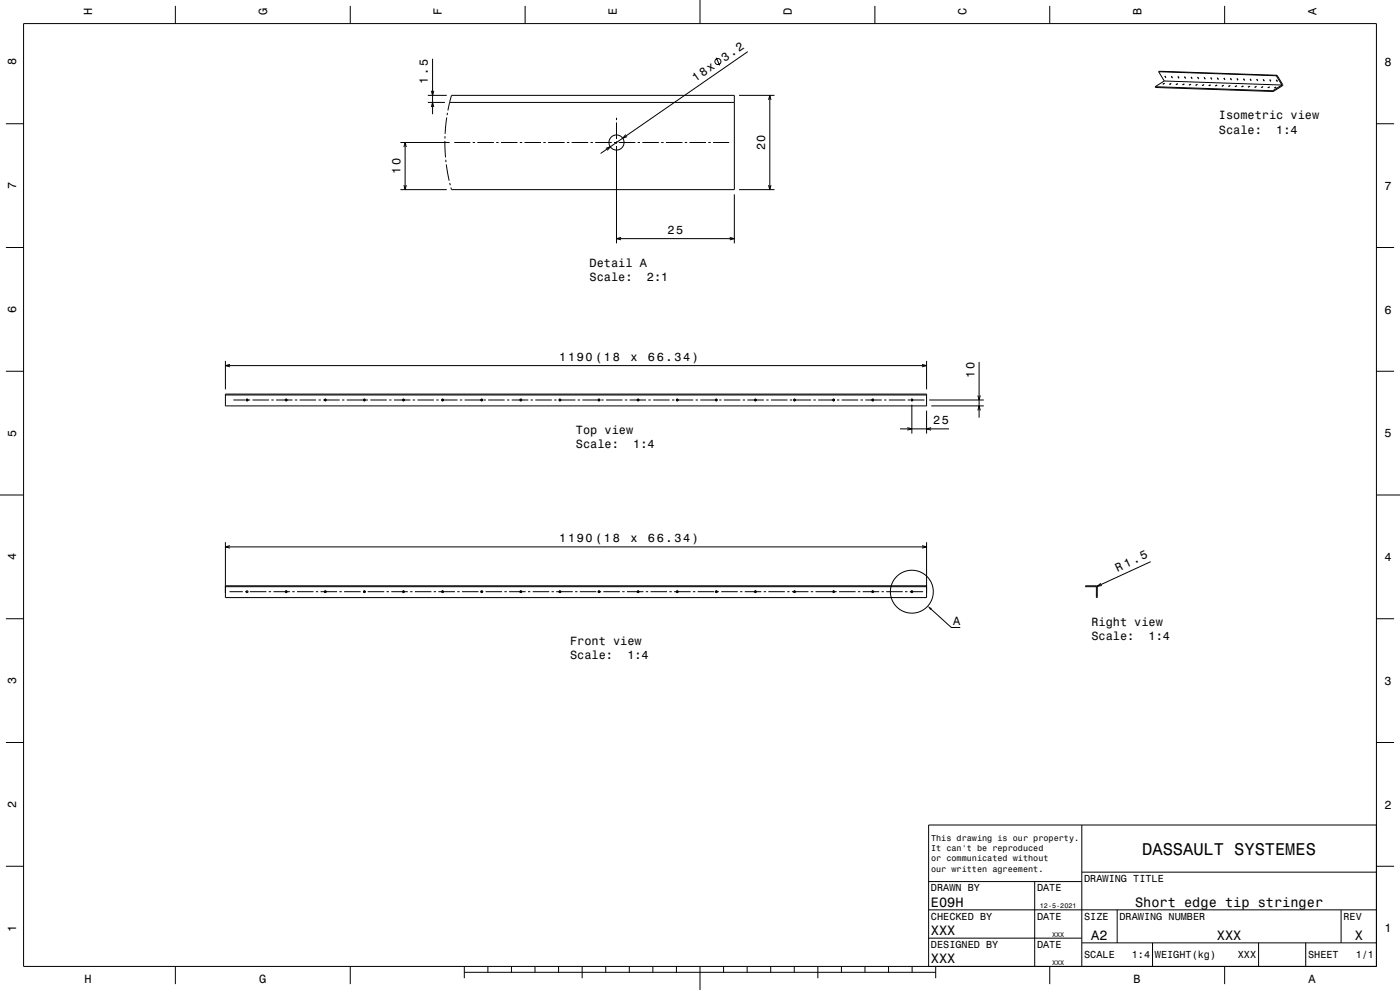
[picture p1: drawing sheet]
<svg xmlns="http://www.w3.org/2000/svg" width="594mm" height="420mm" viewBox="0 0 594 420" stroke-linecap="round" stroke-linejoin="round" font-family="sans-serif">
<g fill="none" stroke="#000" stroke-width=".42">
<path d="M10 10h574v400h-574zM74.4 2.5v7.5M148.6 2.5v7.5M222.8 2.5v7.5M297 0v10M371.2 2.5v7.5M445.4 2.5v7.5M519.6 2.5v7.5M183 38.5l.5 2 .6-2M183.5 24.9v23.6M303.9 24.5l1.4 3.2M317.3 21.9l-62.5 43.2"/>
<path d="M490.1 36.8l49.9 1.7M490.1 36.8l.2 .3 49.9 1.7M491.6 30.4l50.2 1.5M491.6 30.4l2.4 4M491.6 30.4l49.9 1.7M493.4 35.7l.7-.4zM494 34.4l49.9 1.7M494 34.4l-3.9 2.4M494.2 32.3l.4 .6zM496.2 35.8l.7-.4zM497 32.4l.4 .6zM499 35.9l.7-.4z"/>
<path d="M499.8 32.5l.4 .6zM501.8 36l.6-.4zM502.6 32.6l.4 .6zM504.5 36.1l.7-.4zM505.4 32.6l.4 .7zM507.3 36.2l.7-.4zM508.1 32.7l.5 .7zM510.1 36.3l.7-.4zM510.9 32.8l.5 .7zM512.9 36.4l.7-.4zM513.7 32.9l.4 .7zM515.7 36.5l.7-.4z"/>
<path d="M516.5 33l.4 .7zM518.5 36.6l.6-.4zM519.3 33.1l.4 .7zM521.2 36.7l.7-.4zM522.1 33.2l.4 .7zM524 36.8l.7-.4zM524.8 33.3l.5 .7zM526.8 36.9l.7-.4zM527.6 33.4l.5 .7zM529.6 37l.7-.4zM530.4 33.5l.4 .7zM532.4 37.1l.7-.4z"/>
<path d="M533.2 33.6l.4 .7zM535.2 37.2l.6-.4zM536 33.7l.4 .7zM538 37.3l.6-.5zM538.8 33.8l.4 .7zM540 38.5l.2 .3M540.7 37.4l.7-.5zM541.5 32.1l2.4 4M541.5 33.9l.5 .7zM541.8 31.9l2.5 4.3-4.1 2.6M541.8 31.9l-.3 .2M543.9 36.1l-3.9 2.4"/>
<path d="M2.5 52.5h7.5M181.5 40.5h8.1M181.5 43.5h7.3M183 45.4l.5-1.9 .6 1.9M188.8 59.8l.2 7M188.8 57.8v1M189.5 49.8l-.7 7M189.9 47.9l-.2 .9M190.8 43.5l-.8 3.4M190.8 43.5l.8-3h120v40h-120l-.3-.9M190.8 43.5h120.8M261.6 48.9v.1"/>
<path d="M261.6 50v1M261.6 52v7M261.6 60v1M265.5 57.1l-1.3 1.5 1.9-.6M313.6 40.5h15M326.1 42.4l.5-1.9 .5 1.9M326.6 40.5v40M584 52.5h7.5M169.9 60.5h20.8M171.4 62.4l.5-1.9 .5 1.9M171.4 78.5l.5 2 .5-2M171.9 60.5v20"/>
<path d="M189.1 67.8l.1 1M189.4 69.8l1.2 6.9M190.8 77.6l.3 1M192.7 60.5h6.8M200.5 60.5h1M202.5 60.5h7M210.5 60.5h1M212.5 60.5h7M220.5 60.5h1M222.5 60.5h7M230.5 60.5h1M232.5 60.5h7"/>
<path d="M240.5 60.5h1M242.5 60.5h7M250.5 60.5h1M252.5 60.5h7M257.1 62.9l1.8-.6-1.3 1.5M260.5 60.5h1M261.6 62v41.2M262.5 60.5h7M270.5 60.5h1M272.5 60.5h7M280.5 60.5h1M282.5 60.5h7"/>
<path d="M290.5 60.5h1M292.5 60.5h7M300.5 60.5h1M302.5 60.5h6.9M326.1 78.5l.5 2 .5-2M169.9 80.5h19.7M311.6 82.5v20.7M313.6 80.5h15M2.5 105h7.5M261.6 101.2h50M263.5 100.7l-1.9 .5 1.9 .6M309.6 100.7l2 .5-2 .6"/>
<path d="M584 105h7.5M2.5 157.5h7.5M95.6 153.1v12.1M95.6 155.1h297.5M97.6 154.6l-2 .5 2 .5M391.2 154.6l1.9 .5-1.9 .5M393.1 153.1v12.1M415.4 153.5v23.7M584 157.5h7.5M95.6 167.2h297.5v5h-297.5zM95.6 167.6h297.5M99 169.7h5.1"/>
<path d="M104.3 169.7h1.8M104.8 169.2v1M107.1 169.7h7M115.1 169.7h1M117.1 169.7h7M121.4 169.2v1M125.1 169.7h1M127.1 169.7h7M135.1 169.7h1M137.1 169.7h7M138 169.2v1M145.1 169.7h1"/>
<path d="M147.1 169.7h9M154.6 169.2v1M157.1 169.7h7M165.1 169.7h1M167.1 169.7h7M171.2 169.2v1M175.1 169.7h1M177.1 169.7h7M185.1 169.7h1M187.1 169.7h7M187.8 169.2v1M195.1 169.7h1"/>
<path d="M197.1 169.7h7.8M204.4 169.2v1M205.1 169.7h1M207.1 169.7h7M215.1 169.7h1M217.1 169.7h7M221 169.2v1M225.1 169.7h1M227.1 169.7h7M235.1 169.7h1M237 169.7h7.1M237.6 169.2v1"/>
<path d="M245.1 169.7h1M247.1 169.7h7.6M254.2 169.2v1M255.1 169.7h1M257.1 169.7h7M265.1 169.7h1M267.1 169.7h7M270.7 169.2v1M275.1 169.7h1M277.1 169.7h7M285.1 169.7h1M286.8 169.7h7.3"/>
<path d="M287.3 169.2v1M295.1 169.7h1M297.1 169.7h7.4M303.9 169.2v1M305.1 169.7h1M307.1 169.7h7M315.1 169.7h1M317.1 169.7h7M320.5 169.2v1M325.1 169.7h1M327.1 169.7h7M335.1 169.7h1"/>
<path d="M336.6 169.7h7.5M337.1 169.2v1M345.1 169.7h1M347.1 169.7h7.1M353.7 169.2v1M355.1 169.7h1M357.1 169.7h7M365.1 169.7h1M367.1 169.7h7M370.3 169.2v1M375.1 169.7h1M377.1 169.7h7"/>
<path d="M385.1 169.7h1M386.9 169.2v1M386.9 171.7v12.2M387.1 169.7h5.1M393.1 174.2v9.7M394.2 169.7h23.2M395.1 172.2h22.3M414.9 167.8l.5 1.9 .5-1.9M414.9 174.1l.5-1.9 .5 1.9M381.9 181.9h20.8M385 181.4l1.9 .5-1.9 .6M395.1 181.4l-2 .5 2 .6"/>
<path d="M0 210h10M584 210h10M95.6 230v23.5h297.5v-23.5M95.6 232h297.5M97.6 231.5l-2 .5 2 .5M391.2 231.5l1.9 .5-1.9 .5M488.2 238.3l-23 10.6M95.6 248.5h297.5M95.6 248.9h297.5M97.4 251h5.6M104 251h1M106 251h7"/>
<path d="M114 251h1M116 251h7M121.4 250.5v1M124 251h1M126 251h7M134 251h1M136 251h7M138 250.5v1M144 251h1M146 251h7M154 251h1.1M154.6 250.5v1"/>
<path d="M156 251h7M164 251h1M166 251h7M171.2 250.5v1M174 251h1M176 251h7M184 251h1M186 251h7M187.8 250.5v1M194 251h1M196 251h7M203.9 251h1.1"/>
<path d="M204.4 250.5v1M206 251h7M214 251h1M216 251h7M221 250.5v1M224 251h1M226 251h7M234 251h1M236 251h7M237.6 250.5v1M244 251h1M246 251h7"/>
<path d="M253.6 251h1.4M254.2 250.5v1M256 251h7M264 251h1M266 251h7M270.7 250.5v1M274 251h1M276 251h7M284 251h1M286 251h7M287.3 250.5v1M294 251h1"/>
<path d="M296 251h7M303.4 251h1.6M303.9 250.5v1M306 251h7M314 251h1M316 251h7M320.5 250.5v1M324 251h1M326 251h7M334 251h1M336 251h7M337.1 250.5v1"/>
<path d="M344 251h1M346 251h7M353.2 251h1.8M353.7 250.5v1M356 251h7M364 251h1M366 251h7M370.3 250.5v1M374 251h1M376 251h7M384 251h1M386 251h5.7"/>
<path d="M386.9 250.5v1M395.1 258.4l8.5 7.8h3.8M460.6 248.5l4.9 .2 .1 4.8h-.4v-4.6h-4.6zM467.1 247.5l-1.6 1.2 2-.3M2.5 262.5h7.5M584 262.5h7.5M2.5 315h7.5M584 315h7.5M459 350v60M584 350h-190v60M2.5 367.5h7.5M394 374h65"/>
<path d="M439 374v36M459 370h125M584 367.5h7.5M394 398h65M394 386h190M474 386v14M569 386v14M74.4 410v7.5M148.6 410v7.5M197 412.5h200M197 410v5M207 410v2.5"/>
<path d="M217 410v2.5M227 410v2.5M237 410v2.5M247 410v5M257 410v2.5M267 410v2.5M277 410v2.5M287 410v2.5M297 410v10M307 410v2.5M317 410v2.5M327 410v2.5"/>
<path d="M337 410v2.5M347 410v5M357 410v2.5M367 410v2.5M377 410v2.5M387 410v2.5M397 410v5M445.4 410v7.5M459 400h125M489 400v10M519.6 410v7.5M534 400v10"/>
<path d="M554 400v10"/>
<circle cx="304.6" cy="26.1" r="1.28"/>
<circle cx="261.6" cy="60.5" r="3.2"/>
<circle cx="104.8" cy="169.7" r=".4"/>
<circle cx="121.4" cy="169.7" r=".4"/>
<circle cx="138" cy="169.7" r=".4"/>
<circle cx="154.6" cy="169.7" r=".4"/>
<circle cx="171.2" cy="169.7" r=".4"/>
<circle cx="187.8" cy="169.7" r=".4"/>
<circle cx="204.4" cy="169.7" r=".4"/>
<circle cx="221" cy="169.7" r=".4"/>
<circle cx="237.6" cy="169.7" r=".4"/>
<circle cx="254.2" cy="169.7" r=".4"/>
<circle cx="270.7" cy="169.7" r=".4"/>
<circle cx="287.3" cy="169.7" r=".4"/>
<circle cx="303.9" cy="169.7" r=".4"/>
<circle cx="320.5" cy="169.7" r=".4"/>
<circle cx="337.1" cy="169.7" r=".4"/>
<circle cx="353.7" cy="169.7" r=".4"/>
<circle cx="370.3" cy="169.7" r=".4"/>
<circle cx="386.9" cy="169.7" r=".4"/>
<circle cx="104.8" cy="251" r=".4"/>
<circle cx="121.4" cy="251" r=".4"/>
<circle cx="138" cy="251" r=".4"/>
<circle cx="154.6" cy="251" r=".4"/>
<circle cx="171.2" cy="251" r=".4"/>
<circle cx="187.8" cy="251" r=".4"/>
<circle cx="204.4" cy="251" r=".4"/>
<circle cx="221" cy="251" r=".4"/>
<circle cx="237.6" cy="251" r=".4"/>
<circle cx="254.2" cy="251" r=".4"/>
<circle cx="270.7" cy="251" r=".4"/>
<circle cx="287.3" cy="251" r=".4"/>
<circle cx="303.9" cy="251" r=".4"/>
<circle cx="320.5" cy="251" r=".4"/>
<circle cx="337.1" cy="251" r=".4"/>
<circle cx="353.7" cy="251" r=".4"/>
<circle cx="370.3" cy="251" r=".4"/>
<circle cx="386.9" cy="251" r=".4"/>
<circle cx="386.9" cy="251" r="9.1"/>
</g>
<path d="M393.6 257.1l1.8 1-.7 .7z" fill-rule="evenodd" fill="#000"/>
<text font-size="7.2" x="484.6" y="362.6">DASSAULT SYSTEMES</text>
<g font-size="5.8">
<text x="395" y="384.6">E09H</text>
<text x="481.6" y="384.6">Short edge tip stringer</text>
<text x="395" y="396.6">XXX</text>
<text x="463" y="398.6">A2</text>
<text x="516.3" y="398.6">XXX</text>
<text x="574.8" y="398.6">X</text>
<text x="395" y="408.6">XXX</text>
</g>
<text font-size="5.1" x="474.2" y="242.6" transform="rotate(-25 474.2 242.6)">R 1.5</text>
<g font-size="5">
<text x="39.1" y="6.5" transform="rotate(-90 39.1 6.5)">H</text>
<text x="113.3" y="6.5" transform="rotate(-90 113.3 6.5)">G</text>
<text x="187.5" y="6.5" transform="rotate(-90 187.5 6.5)">F</text>
<text x="261.7" y="6.5" transform="rotate(-90 261.7 6.5)">E</text>
<text x="335.9" y="6.5" transform="rotate(-90 335.9 6.5)">D</text>
<text x="410.1" y="6.5" transform="rotate(-90 410.1 6.5)">C</text>
<text x="484.3" y="6.5" transform="rotate(-90 484.3 6.5)">B</text>
<text x="558.5" y="6.5" transform="rotate(-90 558.5 6.5)">A</text>
<text x="6.8" y="27.8" transform="rotate(-90 6.8 27.8)">8</text>
<text x="307.5" y="26.3" transform="rotate(-35 307.5 26.3)">3.2</text>
<text x="587.5" y="28.1">8</text>
<text x="181.5" y="35.5" transform="rotate(-90 181.5 35.5)">1.5</text>
<text x="295.1" y="34.8" transform="rotate(-35 295.1 34.8)">18x</text>
<text x="517.2" y="50.7">Isometric view</text>
<text x="517.2" y="56.7">Scale:</text>
<text x="541.5" y="56.7">1:4</text>
<text x="324.6" y="63.8" transform="rotate(-90 324.6 63.8)">20</text>
<text x="169.9" y="73.8" transform="rotate(-90 169.9 73.8)">10</text>
<text x="6.8" y="80.3" transform="rotate(-90 6.8 80.3)">7</text>
<text x="587.5" y="80.6">7</text>
<text x="283.2" y="99.2">25</text>
<text x="250.2" y="113.3">Detail A</text>
<text x="250.2" y="119.4">Scale:</text>
<text x="274.5" y="119.4">2:1</text>
<text x="6.8" y="132.8" transform="rotate(-90 6.8 132.8)">6</text>
<text x="587.5" y="133.1">6</text>
<text x="237.3" y="153.1">1190 (18</text>
<text x="267.4" y="153.1">x</text>
<text x="274.9" y="153.1">66.34)</text>
<text x="413.4" y="160.3" transform="rotate(-90 413.4 160.3)">10</text>
<text x="395.9" y="179.9">25</text>
<text x="6.8" y="185.3" transform="rotate(-90 6.8 185.3)">5</text>
<text x="244.4" y="184.1">Top view</text>
<text x="587.5" y="185.6">5</text>
<text x="244.4" y="190.1">Scale:</text>
<text x="268.7" y="190.1">1:4</text>
<text x="237.3" y="230">1190 (18</text>
<text x="267.4" y="230">x</text>
<text x="274.9" y="230">66.34)</text>
<text x="6.8" y="237.8" transform="rotate(-90 6.8 237.8)">4</text>
<text x="587.5" y="238.1">4</text>
<text x="404.4" y="265">A</text>
<text x="463.1" y="265.4">Right view</text>
<text x="241.9" y="273.6">Front view</text>
<text x="463.1" y="271.4">Scale:</text>
<text x="487.3" y="271.4">1:4</text>
<text x="241.9" y="279.6">Scale:</text>
<text x="266.2" y="279.6">1:4</text>
<text x="6.8" y="290.3" transform="rotate(-90 6.8 290.3)">3</text>
<text x="587.5" y="290.6">3</text>
<text x="6.8" y="342.8" transform="rotate(-90 6.8 342.8)">2</text>
<text x="587.5" y="343.1">2</text>
<text x="6.8" y="395.3" transform="rotate(-90 6.8 395.3)">1</text>
<text x="587.5" y="395.6">1</text>
<text x="35.8" y="416.8">H</text>
<text x="110" y="416.8">G</text>
<text x="481" y="416.8">B</text>
<text x="555.2" y="416.8">A</text>
</g>
<g font-size="4.3">
<text x="460" y="374.2">DRAWING TITLE</text>
<text x="395" y="378.2">DRAWN BY</text>
<text x="440" y="378.2">DATE</text>
<text x="395" y="390.2">CHECKED BY</text>
<text x="440" y="390.2">DATE</text>
<text x="460" y="390.2">SIZE</text>
<text x="475" y="390.2">DRAWING NUMBER</text>
<text x="570" y="390.2">REV</text>
<text x="395" y="402.2">DESIGNED BY</text>
<text x="440" y="402.2">DATE</text>
<text x="460" y="406.6">SCALE</text>
<text x="480.2" y="406.6">1:4</text>
<text x="490" y="406.6">WEIGHT(kg)</text>
<text x="525.2" y="406.6">XXX</text>
<text x="555" y="406.6">SHEET</text>
<text x="575.2" y="406.6">1/1</text>
</g>
<g font-size="3.6">
<text x="395.1" y="356.8">This drawing is our property.</text>
<text x="395.1" y="361.2">It can't be reproduced</text>
<text x="395.1" y="365.5">or communicated without</text>
<text x="395.1" y="369.8">our written agreement.</text>
</g>
<g font-size="2.9">
<text x="441.2" y="385.3">12-5-2021</text>
<text x="446.4" y="397.3">XXX</text>
<text x="446.4" y="409.3">XXX</text>
</g>
</svg>
